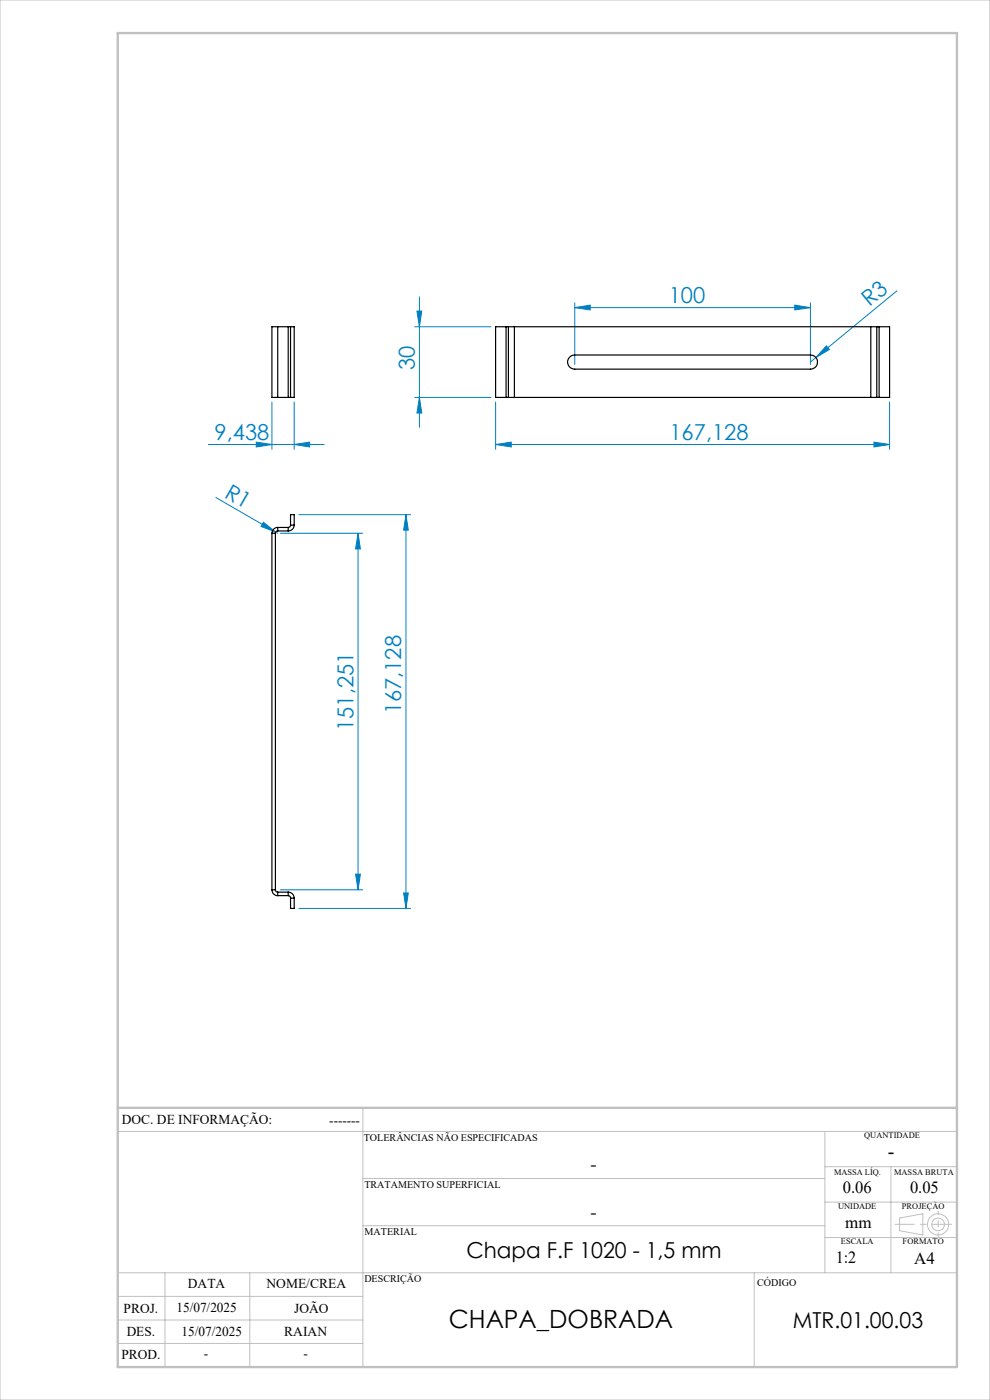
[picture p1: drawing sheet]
<svg xmlns="http://www.w3.org/2000/svg" width="210mm" height="297mm" viewBox="0 0 210 297" stroke-linecap="round" stroke-linejoin="round" font-family="sans-serif">
<g fill="none" stroke="#c0c0c0" stroke-width=".21">
<path d="M0 0h210v297h-210zM77 235v55M25 240h178M77 250h98M175 240v30M175 255h28M175 247.5h28M189 247.5v22.5M190.8 258.4l5-.9v4.5l-5-.9zM25 275h52M25 270h178M35 270v20"/>
<path d="M53 270v20M77 260h98M160 270v20M175 262.5h28M25 285h52M25 280h52"/>
<circle cx="199" cy="259.7" r="1.34"/>
<circle cx="199" cy="259.7" r="2.25"/>
</g>
<g fill="none" stroke="#0080c0" stroke-width=".21">
<path d="M87.9 69.3h16.2M88.4 66h1.1l-.5 3.3zM89 63v27.7M121.9 65.3l3.3-.6v1.1zM121.9 64.2v13.1M121.9 65.3h50M168.6 64.7l3.3 .6-3.3 .5zM171.9 64.2v13.1M173.1 75.8l-1.2 1M175.3 73.4l.6 .8-2.8 1.6zM190.3 61.7l-17.2 14.1M44.2 94.3h24.6"/>
<path d="M54.4 93.8l3.3 .5-3.3 .5zM57.7 85.3v10M62.4 94.3l3.3-.5v1zM62.4 85.3v10M87.9 84.3h16.2M89 84.3l.5 3.3h-1.1zM105.1 94.3l3.3-.5v1zM105.1 85.3v10M105.1 94.3h83.6M185.4 93.8l3.3 .5-3.3 .5zM188.7 85.3v10M45.8 105.5l12.7 7.4"/>
<path d="M55.9 110.8l2.6 2.1-3.1-1.2zM58.5 112.9l.4 .2M59.4 113.1h17.5M63.4 109.2h23.7M76 113.1v75.7M76 113.1l.4 3.3h-1zM86.1 109.2v83.5M86.1 109.2l.5 3.3h-1zM59.4 188.8h17.5M63.4 192.7h23.7M75.4 185.5h1l-.4 3.3zM85.6 189.4h1l-.5 3.3z"/>
</g>
<path d="M201.8 259.7h-11.9" fill="none" stroke="#c0c0c0" stroke-width=".21" stroke-dasharray="15.2 1.3 1.3 1.3" stroke-dashoffset="11.2"/>
<path d="M199 256.9v5.4" fill="none" stroke="#c0c0c0" stroke-width=".21" stroke-dasharray="15.2 1.3 1.3 1.3" stroke-dashoffset="14.4"/>
<path d="M25 7h178v283h-178zM25 235h178" fill="none" stroke="#c0c0c0" stroke-width=".5"/>
<g fill="#0080c0">
<path d="M55.9 110.8l2.6 2.1-3.1-1.2z"/>
<path d="M175.3 73.4l.6 .8-2.8 1.6z"/>
<path d="M105.1 94.3l3.3-.5v1zM185.4 93.8l3.3 .5-3.3 .5z"/>
<path d="M54.4 93.8l3.3 .5-3.3 .5zM62.4 94.3l3.3-.5v1z"/>
<path d="M168.6 64.7l3.3 .6-3.3 .5zM121.9 65.3l3.3-.6v1.1z"/>
<path d="M89 84.3l.5 3.3h-1.1zM88.4 66h1.1l-.5 3.3z"/>
<path d="M86.1 109.2l.5 3.3h-1zM85.6 189.4h1l-.5 3.3zM76 113.1l.4 3.3h-1zM75.4 185.5h1l-.4 3.3z"/>
</g>
<g fill="none" stroke="#000" stroke-width=".25">
<path d="M58.9 69.3h-1.2v15h1.2M58.9 69.3h2.2M58.9 69.3v15M61.1 69.3h.5M61.1 69.3v15M61.6 69.3h.8v15h-.8M61.6 69.3v15M107.4 69.3h.4M107.4 69.3h-2.3v15h2.3M107.4 69.3v15M107.8 69.3h1.3M107.8 69.3v15"/>
<path d="M109.1 69.3h75.6M109.1 69.3v15M120.8 75.8l.5-.4 .6-.1h50a1.5 1.5 0 0 1 1.5 1.5 1.5 1.5 0 0 1-1.5 1.5h-50a1.5 1.5 0 0 1-1.4-.9 1.5 1.5 0 0 1 .3-1.6zM184.7 69.3h1.3M184.7 69.3v15M186 69.3h.5M186 69.3v15M186.5 69.3h2.2v15h-2.2M186.5 69.3v15M58.9 84.3h2.2M61.1 84.3h.5M107.4 84.3h.4"/>
<path d="M107.8 84.3h1.3M109.1 84.3h75.6M184.7 84.3h1.3M186 84.3h.5M57.7 113.1v75.7M57.7 113.1h.7M58.4 113.1v75.7M58.9 112.6l-.3 .1-.2 .4M58.9 111.9a1.21 1.21 0 0 0-1.2 1.2M58.9 111.9v.7M58.9 112.6h2.2M58.9 111.9h2.2"/>
<path d="M61.1 111.9v.7M61.6 111.4l-.1 .4-.4 .1M61.6 111.4v-2.2h.8v2.2M61.6 111.4h.8M62.4 111.4a1.26 1.26 0 0 1-1.3 1.2M57.7 188.8a1.21 1.21 0 0 0 1.2 1.2M57.7 188.8h.7M58.4 188.8l.2 .4 .3 .1M58.9 189.3v.7M58.9 189.3h2.2M58.9 190h2.2M61.1 190a.49 .49 0 0 1 .5 .5"/>
<path d="M61.1 189.3a1.26 1.26 0 0 1 1.3 1.2M61.1 189.3v.7M61.6 190.5v2.2h.8v-2.2M61.6 190.5h.8"/>
</g>
<text font-size="5.3" x="95.2" y="281.7">CHAPA_DOBRADA</text>
<g font-size="4.7" fill="#0080c0">
<text x="141.9" y="64.2">100</text>
<text x="184.5" y="65.2" transform="rotate(-39 184.5 65.2)">R3</text>
<text x="88" y="78.5" transform="rotate(-90 88 78.5)">30</text>
<text x="45.5" y="93.3">9,438</text>
<text x="142" y="93.3">167,128</text>
<text x="47.4" y="105.4" transform="rotate(30 47.4 105.4)">R1</text>
<text x="75" y="155.1" transform="rotate(-90 75 155.1)">151,251</text>
<text x="85.1" y="151.6" transform="rotate(-90 85.1 151.6)">167,128</text>
</g>
<g font-size="4.7">
<text x="99" y="266.8">Chapa F.F 1020 - 1,5 mm</text>
<text x="168.2" y="281.7">MTR.01.00.03</text>
</g>
<text font-size="4.3" x="188.3" y="245.8">-</text>
<g font-size="4">
<text x="125.2" y="248.4">-</text>
<text x="125.2" y="258.6">-</text>
</g>
<g font-size="3.6">
<text x="178.8" y="253.1">0.06</text>
<text x="193" y="253.1">0.05</text>
<text x="179.3" y="260.6">mm</text>
<text x="177.3" y="267.9">1:2</text>
<text x="193.9" y="268.1">A4</text>
</g>
<g font-size="2.9">
<text x="25.9" y="238.4">DOC. DE INFORMAÇÃO:</text>
<text x="69.8" y="238.6">-------</text>
<text x="39.9" y="273.2">DATA</text>
<text x="56.5" y="273.2">NOME/CREA</text>
<text x="26.2" y="278.6">PROJ.</text>
<text x="37.4" y="278.2">15/07/2025</text>
<text x="62.4" y="278.6">JOÃO</text>
<text x="26.9" y="283.4">DES.</text>
<text x="38.5" y="283.4">15/07/2025</text>
<text x="60.3" y="283.4">RAIAN</text>
<text x="25.7" y="288.3">PROD.</text>
<text x="43.3" y="288">-</text>
<text x="64.4" y="288">-</text>
</g>
<g font-size="2.2">
<text x="77.2" y="242.1">TOLERÂNCIAS NÃO ESPECIFICADAS</text>
<text x="77.3" y="251.9">TRATAMENTO SUPERFICIAL</text>
<text x="77.3" y="261.9">MATERIAL</text>
<text x="77.3" y="272.1">DESCRIÇÃO</text>
<text x="160.6" y="272.8">CÓDIGO</text>
</g>
<g font-size="1.8">
<text x="183.3" y="241.4">QUANTIDADE</text>
<text x="176.9" y="249.2">MASSA LÍQ.</text>
<text x="189.7" y="249.2">MASSA BRUTA</text>
<text x="177.8" y="256.5">UNIDADE</text>
<text x="191.3" y="256.5">PROJEÇÃO</text>
<text x="178.4" y="264">ESCALA</text>
<text x="191.5" y="264">FORMATO</text>
</g>
</svg>
